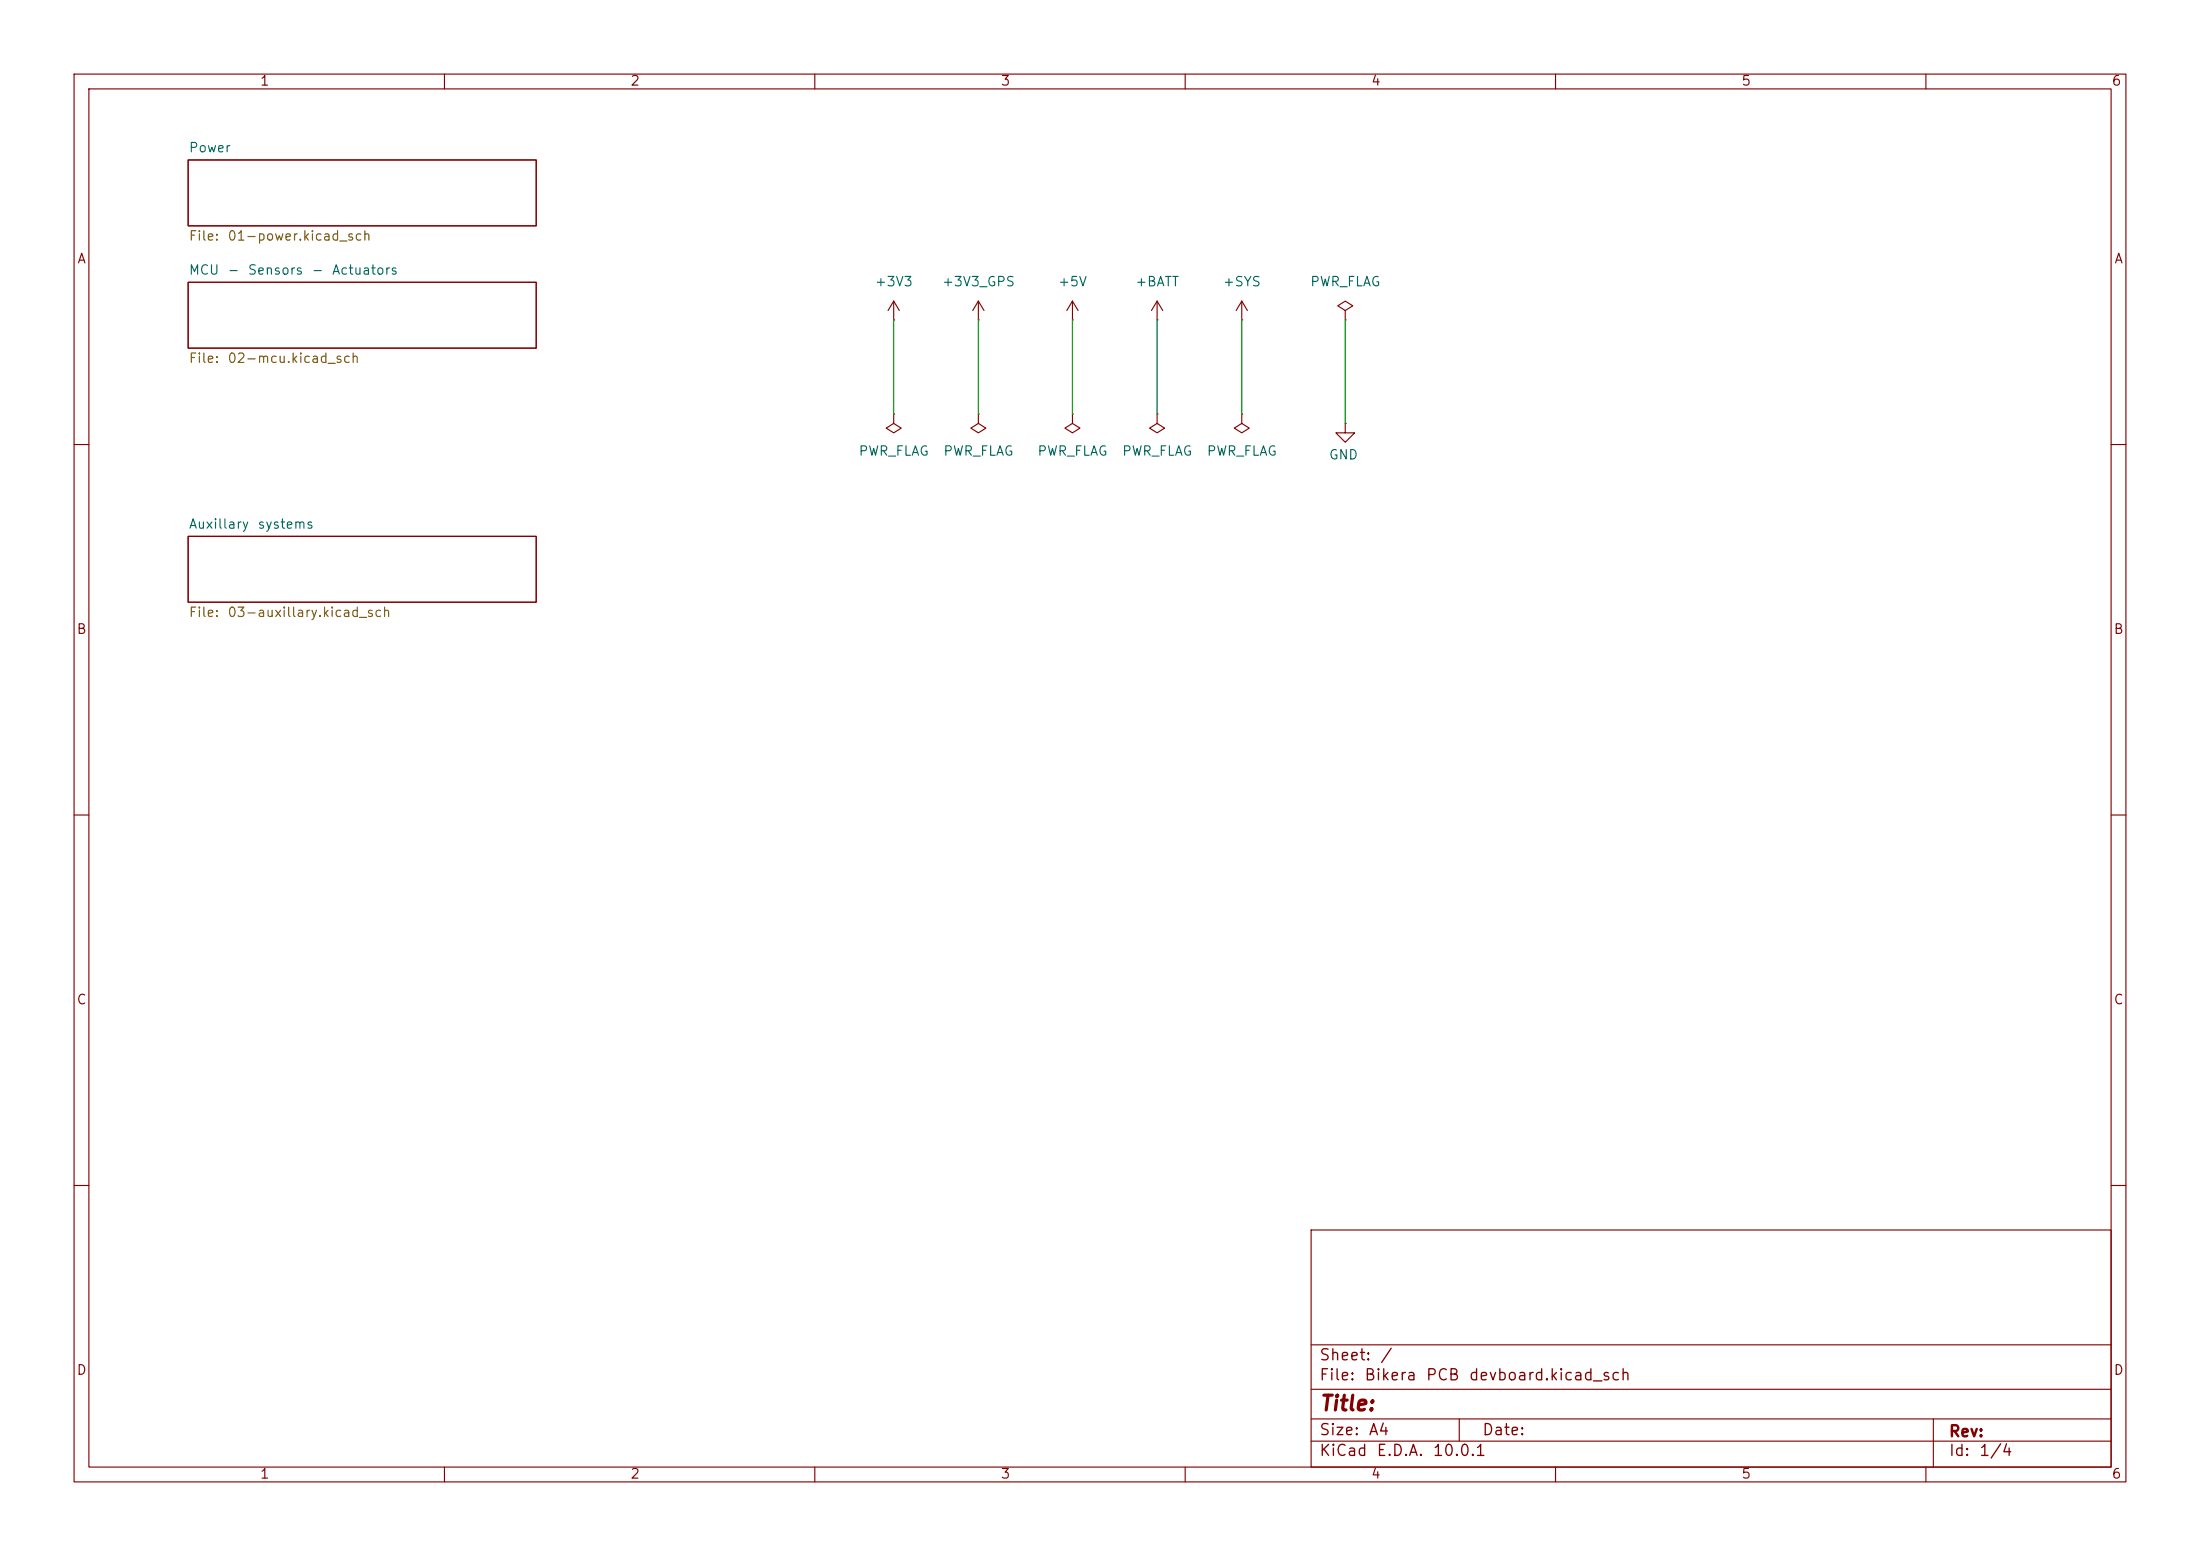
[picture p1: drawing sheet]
(kicad_sch
 (version 20260306)
 (generator "eeschema")
 (generator_version "10.0")
 (paper "A4")
 (lib_symbols
  (symbol "power:+3.3VP"
   (power global)
   (pin_numbers (hide yes))
   (pin_names
    (offset 0) (hide yes)) (exclude_from_sim no) (in_bom yes) (on_board yes)
   (in_pos_files yes)
   (duplicate_pin_numbers_are_jumpers no)
   (property "Reference" "#PWR" (at 3.81 -1.27 0) (show_name no) (do_not_autoplace no) (hide yes) (effects (font (size 1.27 1.27))))
   (property "Value" "+3.3VP" (at 0 3.556 0) (show_name no) (do_not_autoplace no) (effects (font (size 1.27 1.27))))
   (property "Footprint" "" (at 0 0 0) (show_name no) (do_not_autoplace no) (hide yes) (effects (font (size 1.27 1.27))))
   (property "Datasheet" "" (at 0 0 0) (show_name no) (do_not_autoplace no) (hide yes) (effects (font (size 1.27 1.27))))
   (property "Description" "Power symbol creates a global label with name \"+3.3VP\"" (at 0 0 0) (show_name no) (do_not_autoplace no) (hide yes) (effects (font (size 1.27 1.27))))
   (symbol "+3.3VP_0_0"
    (pin power_in line (at 0 0 90) (length 0) (name "" (effects (font (size 1.27 1.27)))) (number "1" (effects (font (size 1.27 1.27))))))
   (symbol "+3.3VP_0_1"
    (polyline (pts (xy -0.762 1.27) (xy 0 2.54)) (stroke (width 0) (type default)) (fill (type none)))
    (polyline (pts (xy 0 2.54) (xy 0.762 1.27)) (stroke (width 0) (type default)) (fill (type none)))
    (polyline (pts (xy 0 0) (xy 0 2.54)) (stroke (width 0) (type default)) (fill (type none))))
   (embedded_fonts no))
  (symbol "power:+3V3"
   (power global)
   (pin_numbers (hide yes))
   (pin_names
    (offset 0) (hide yes)) (exclude_from_sim no) (in_bom yes) (on_board yes)
   (in_pos_files yes)
   (duplicate_pin_numbers_are_jumpers no)
   (property "Reference" "#PWR" (at 0 -3.81 0) (show_name no) (do_not_autoplace no) (hide yes) (effects (font (size 1.27 1.27))))
   (property "Value" "+3V3" (at 0 3.556 0) (show_name no) (do_not_autoplace no) (effects (font (size 1.27 1.27))))
   (property "Footprint" "" (at 0 0 0) (show_name no) (do_not_autoplace no) (hide yes) (effects (font (size 1.27 1.27))))
   (property "Datasheet" "" (at 0 0 0) (show_name no) (do_not_autoplace no) (hide yes) (effects (font (size 1.27 1.27))))
   (property "Description" "Power symbol creates a global label with name \"+3V3\"" (at 0 0 0) (show_name no) (do_not_autoplace no) (hide yes) (effects (font (size 1.27 1.27))))
   (symbol "+3V3_0_1"
    (polyline (pts (xy -0.762 1.27) (xy 0 2.54)) (stroke (width 0) (type default)) (fill (type none)))
    (polyline (pts (xy 0 2.54) (xy 0.762 1.27)) (stroke (width 0) (type default)) (fill (type none)))
    (polyline (pts (xy 0 0) (xy 0 2.54)) (stroke (width 0) (type default)) (fill (type none))))
   (symbol "+3V3_1_1"
    (pin power_in line (at 0 0 90) (length 0) (name "" (effects (font (size 1.27 1.27)))) (number "1" (effects (font (size 1.27 1.27))))))
   (embedded_fonts no))
  (symbol "power:+5V"
   (power global)
   (pin_numbers (hide yes))
   (pin_names
    (offset 0) (hide yes)) (exclude_from_sim no) (in_bom yes) (on_board yes)
   (in_pos_files yes)
   (duplicate_pin_numbers_are_jumpers no)
   (property "Reference" "#PWR" (at 0 -3.81 0) (show_name no) (do_not_autoplace no) (hide yes) (effects (font (size 1.27 1.27))))
   (property "Value" "+5V" (at 0 3.556 0) (show_name no) (do_not_autoplace no) (effects (font (size 1.27 1.27))))
   (property "Footprint" "" (at 0 0 0) (show_name no) (do_not_autoplace no) (hide yes) (effects (font (size 1.27 1.27))))
   (property "Datasheet" "" (at 0 0 0) (show_name no) (do_not_autoplace no) (hide yes) (effects (font (size 1.27 1.27))))
   (property "Description" "Power symbol creates a global label with name \"+5V\"" (at 0 0 0) (show_name no) (do_not_autoplace no) (hide yes) (effects (font (size 1.27 1.27))))
   (symbol "+5V_0_1"
    (polyline (pts (xy -0.762 1.27) (xy 0 2.54)) (stroke (width 0) (type default)) (fill (type none)))
    (polyline (pts (xy 0 2.54) (xy 0.762 1.27)) (stroke (width 0) (type default)) (fill (type none)))
    (polyline (pts (xy 0 0) (xy 0 2.54)) (stroke (width 0) (type default)) (fill (type none))))
   (symbol "+5V_1_1"
    (pin power_in line (at 0 0 90) (length 0) (name "" (effects (font (size 1.27 1.27)))) (number "1" (effects (font (size 1.27 1.27))))))
   (embedded_fonts no))
  (symbol "power:+BATT"
   (power global)
   (pin_numbers (hide yes))
   (pin_names
    (offset 0) (hide yes)) (exclude_from_sim no) (in_bom yes) (on_board yes)
   (in_pos_files yes)
   (duplicate_pin_numbers_are_jumpers no)
   (property "Reference" "#PWR" (at 0 -3.81 0) (show_name no) (do_not_autoplace no) (hide yes) (effects (font (size 1.27 1.27))))
   (property "Value" "+BATT" (at 0 3.556 0) (show_name no) (do_not_autoplace no) (effects (font (size 1.27 1.27))))
   (property "Footprint" "" (at 0 0 0) (show_name no) (do_not_autoplace no) (hide yes) (effects (font (size 1.27 1.27))))
   (property "Datasheet" "" (at 0 0 0) (show_name no) (do_not_autoplace no) (hide yes) (effects (font (size 1.27 1.27))))
   (property "Description" "Power symbol creates a global label with name \"+BATT\"" (at 0 0 0) (show_name no) (do_not_autoplace no) (hide yes) (effects (font (size 1.27 1.27))))
   (symbol "+BATT_0_1"
    (polyline (pts (xy -0.762 1.27) (xy 0 2.54)) (stroke (width 0) (type default)) (fill (type none)))
    (polyline (pts (xy 0 2.54) (xy 0.762 1.27)) (stroke (width 0) (type default)) (fill (type none)))
    (polyline (pts (xy 0 0) (xy 0 2.54)) (stroke (width 0) (type default)) (fill (type none))))
   (symbol "+BATT_1_1"
    (pin power_in line (at 0 0 90) (length 0) (name "" (effects (font (size 1.27 1.27)))) (number "1" (effects (font (size 1.27 1.27))))))
   (embedded_fonts no))
  (symbol "power:GND"
   (power global)
   (pin_numbers (hide yes))
   (pin_names
    (offset 0) (hide yes)) (exclude_from_sim no) (in_bom yes) (on_board yes)
   (in_pos_files yes)
   (duplicate_pin_numbers_are_jumpers no)
   (property "Reference" "#PWR" (at 0 -6.35 0) (show_name no) (do_not_autoplace no) (hide yes) (effects (font (size 1.27 1.27))))
   (property "Value" "GND" (at 0 -3.81 0) (show_name no) (do_not_autoplace no) (effects (font (size 1.27 1.27))))
   (property "Footprint" "" (at 0 0 0) (show_name no) (do_not_autoplace no) (hide yes) (effects (font (size 1.27 1.27))))
   (property "Datasheet" "" (at 0 0 0) (show_name no) (do_not_autoplace no) (hide yes) (effects (font (size 1.27 1.27))))
   (property "Description" "Power symbol creates a global label with name \"GND\" , ground" (at 0 0 0) (show_name no) (do_not_autoplace no) (hide yes) (effects (font (size 1.27 1.27))))
   (symbol "GND_0_1"
    (polyline (pts (xy 0 0) (xy 0 -1.27) (xy 1.27 -1.27) (xy 0 -2.54) (xy -1.27 -1.27) (xy 0 -1.27)) (stroke (width 0) (type default)) (fill (type none))))
   (symbol "GND_1_1"
    (pin power_in line (at 0 0 270) (length 0) (name "" (effects (font (size 1.27 1.27)))) (number "1" (effects (font (size 1.27 1.27))))))
   (embedded_fonts no))
  (symbol "power:PWR_FLAG"
   (power global)
   (pin_numbers (hide yes))
   (pin_names
    (offset 0) (hide yes)) (exclude_from_sim no) (in_bom yes) (on_board yes)
   (in_pos_files yes)
   (duplicate_pin_numbers_are_jumpers no)
   (property "Reference" "#FLG" (at 0 1.905 0) (show_name no) (do_not_autoplace no) (hide yes) (effects (font (size 1.27 1.27))))
   (property "Value" "PWR_FLAG" (at 0 3.81 0) (show_name no) (do_not_autoplace no) (effects (font (size 1.27 1.27))))
   (property "Footprint" "" (at 0 0 0) (show_name no) (do_not_autoplace no) (hide yes) (effects (font (size 1.27 1.27))))
   (property "Datasheet" "" (at 0 0 0) (show_name no) (do_not_autoplace no) (hide yes) (effects (font (size 1.27 1.27))))
   (property "Description" "Special symbol for telling ERC where power comes from" (at 0 0 0) (show_name no) (do_not_autoplace no) (hide yes) (effects (font (size 1.27 1.27))))
   (symbol "PWR_FLAG_0_0"
    (pin power_out line (at 0 0 90) (length 0) (name "" (effects (font (size 1.27 1.27)))) (number "1" (effects (font (size 1.27 1.27))))))
   (symbol "PWR_FLAG_0_1"
    (polyline (pts (xy 0 0) (xy 0 1.27) (xy -1.016 1.905) (xy 0 2.54) (xy 1.016 1.905) (xy 0 1.27)) (stroke (width 0) (type default)) (fill (type none))))
   (embedded_fonts no))
  (symbol "power:VDDF"
   (power global)
   (pin_numbers (hide yes))
   (pin_names
    (offset 0) (hide yes)) (exclude_from_sim no) (in_bom yes) (on_board yes)
   (in_pos_files yes)
   (duplicate_pin_numbers_are_jumpers no)
   (property "Reference" "#PWR" (at 0 -3.81 0) (show_name no) (do_not_autoplace no) (hide yes) (effects (font (size 1.27 1.27))))
   (property "Value" "VDDF" (at 0 3.556 0) (show_name no) (do_not_autoplace no) (effects (font (size 1.27 1.27))))
   (property "Footprint" "" (at 0 0 0) (show_name no) (do_not_autoplace no) (hide yes) (effects (font (size 1.27 1.27))))
   (property "Datasheet" "" (at 0 0 0) (show_name no) (do_not_autoplace no) (hide yes) (effects (font (size 1.27 1.27))))
   (property "Description" "Power symbol creates a global label with name \"VDDF\"" (at 0 0 0) (show_name no) (do_not_autoplace no) (hide yes) (effects (font (size 1.27 1.27))))
   (symbol "VDDF_0_1"
    (polyline (pts (xy -0.762 1.27) (xy 0 2.54)) (stroke (width 0) (type default)) (fill (type none)))
    (polyline (pts (xy 0 2.54) (xy 0.762 1.27)) (stroke (width 0) (type default)) (fill (type none)))
    (polyline (pts (xy 0 0) (xy 0 2.54)) (stroke (width 0) (type default)) (fill (type none))))
   (symbol "VDDF_1_1"
    (pin power_in line (at 0 0 90) (length 0) (name "" (effects (font (size 1.27 1.27)))) (number "1" (effects (font (size 1.27 1.27))))))
   (embedded_fonts no)))
 (wire
  (pts (xy 120.65 43.18) (xy 120.65 55.88))
  (stroke (width 0) (type default)))
 (wire
  (pts (xy 167.64 43.18) (xy 167.64 55.88))
  (stroke (width 0) (type default)))
 (wire
  (pts (xy 156.21 43.18) (xy 156.21 55.88))
  (stroke (width 0) (type default)))
 (wire
  (pts (xy 132.08 43.18) (xy 132.08 55.88))
  (stroke (width 0) (type default)))
 (wire
  (pts (xy 181.61 43.18) (xy 181.61 57.15))
  (stroke (width 0) (type default)))
 (wire
  (pts (xy 144.78 43.18) (xy 144.78 55.88))
  (stroke (width 0) (type default)))
 (symbol
  (lib_id "power:+5V")
  (at 144.78 43.18 0)
  (unit 1)
  (body_style 1)
  (exclude_from_sim no)
  (in_bom yes)
  (on_board yes)
  (in_pos_files yes)
  (dnp no)
  (fields_autoplaced yes)
  (property "Reference" "#PWR03" (at 144.78 46.99 0) (hide yes) (show_name no) (do_not_autoplace no) (effects (font (size 1.27 1.27))))
  (property "Value" "+5V" (at 144.78 38.1 0) (show_name no) (do_not_autoplace no) (effects (font (size 1.27 1.27))))
  (property "Footprint" "" (at 144.78 43.18 0) (hide yes) (show_name no) (do_not_autoplace no) (effects (font (size 1.27 1.27))))
  (property "Datasheet" "" (at 144.78 43.18 0) (hide yes) (show_name no) (do_not_autoplace no) (effects (font (size 1.27 1.27))))
  (property "Description" "Power symbol creates a global label with name \"+5V\"" (at 144.78 43.18 0) (hide yes) (show_name no) (do_not_autoplace no) (effects (font (size 1.27 1.27))))
  (pin "1"))
 (symbol
  (lib_id "power:PWR_FLAG")
  (at 120.65 55.88 180)
  (unit 1)
  (body_style 1)
  (exclude_from_sim no)
  (in_bom yes)
  (on_board yes)
  (in_pos_files yes)
  (dnp no)
  (fields_autoplaced yes)
  (property "Reference" "#FLG01" (at 120.65 57.785 0) (hide yes) (show_name no) (do_not_autoplace no) (effects (font (size 1.27 1.27))))
  (property "Value" "PWR_FLAG" (at 120.65 60.96 0) (show_name no) (do_not_autoplace no) (effects (font (size 1.27 1.27))))
  (property "Footprint" "" (at 120.65 55.88 0) (hide yes) (show_name no) (do_not_autoplace no) (effects (font (size 1.27 1.27))))
  (property "Datasheet" "" (at 120.65 55.88 0) (hide yes) (show_name no) (do_not_autoplace no) (effects (font (size 1.27 1.27))))
  (property "Description" "Special symbol for telling ERC where power comes from" (at 120.65 55.88 0) (hide yes) (show_name no) (do_not_autoplace no) (effects (font (size 1.27 1.27))))
  (pin "1"))
 (symbol
  (lib_id "power:PWR_FLAG")
  (at 181.61 43.18 0)
  (unit 1)
  (body_style 1)
  (exclude_from_sim no)
  (in_bom yes)
  (on_board yes)
  (in_pos_files yes)
  (dnp no)
  (fields_autoplaced yes)
  (property "Reference" "#FLG06" (at 181.61 41.275 0) (hide yes) (show_name no) (do_not_autoplace no) (effects (font (size 1.27 1.27))))
  (property "Value" "PWR_FLAG" (at 181.61 38.1 0) (show_name no) (do_not_autoplace no) (effects (font (size 1.27 1.27))))
  (property "Footprint" "" (at 181.61 43.18 0) (hide yes) (show_name no) (do_not_autoplace no) (effects (font (size 1.27 1.27))))
  (property "Datasheet" "" (at 181.61 43.18 0) (hide yes) (show_name no) (do_not_autoplace no) (effects (font (size 1.27 1.27))))
  (property "Description" "Special symbol for telling ERC where power comes from" (at 181.61 43.18 0) (hide yes) (show_name no) (do_not_autoplace no) (effects (font (size 1.27 1.27))))
  (pin "1"))
 (symbol
  (lib_id "power:PWR_FLAG")
  (at 156.21 55.88 180)
  (unit 1)
  (body_style 1)
  (exclude_from_sim no)
  (in_bom yes)
  (on_board yes)
  (in_pos_files yes)
  (dnp no)
  (fields_autoplaced yes)
  (property "Reference" "#FLG04" (at 156.21 57.785 0) (hide yes) (show_name no) (do_not_autoplace no) (effects (font (size 1.27 1.27))))
  (property "Value" "PWR_FLAG" (at 156.21 60.96 0) (show_name no) (do_not_autoplace no) (effects (font (size 1.27 1.27))))
  (property "Footprint" "" (at 156.21 55.88 0) (hide yes) (show_name no) (do_not_autoplace no) (effects (font (size 1.27 1.27))))
  (property "Datasheet" "" (at 156.21 55.88 0) (hide yes) (show_name no) (do_not_autoplace no) (effects (font (size 1.27 1.27))))
  (property "Description" "Special symbol for telling ERC where power comes from" (at 156.21 55.88 0) (hide yes) (show_name no) (do_not_autoplace no) (effects (font (size 1.27 1.27))))
  (pin "1"))
 (symbol
  (lib_id "power:PWR_FLAG")
  (at 144.78 55.88 180)
  (unit 1)
  (body_style 1)
  (exclude_from_sim no)
  (in_bom yes)
  (on_board yes)
  (in_pos_files yes)
  (dnp no)
  (fields_autoplaced yes)
  (property "Reference" "#FLG03" (at 144.78 57.785 0) (hide yes) (show_name no) (do_not_autoplace no) (effects (font (size 1.27 1.27))))
  (property "Value" "PWR_FLAG" (at 144.78 60.96 0) (show_name no) (do_not_autoplace no) (effects (font (size 1.27 1.27))))
  (property "Footprint" "" (at 144.78 55.88 0) (hide yes) (show_name no) (do_not_autoplace no) (effects (font (size 1.27 1.27))))
  (property "Datasheet" "" (at 144.78 55.88 0) (hide yes) (show_name no) (do_not_autoplace no) (effects (font (size 1.27 1.27))))
  (property "Description" "Special symbol for telling ERC where power comes from" (at 144.78 55.88 0) (hide yes) (show_name no) (do_not_autoplace no) (effects (font (size 1.27 1.27))))
  (pin "1"))
 (symbol
  (lib_id "power:+3V3")
  (at 120.65 43.18 0)
  (unit 1)
  (body_style 1)
  (exclude_from_sim no)
  (in_bom yes)
  (on_board yes)
  (in_pos_files yes)
  (dnp no)
  (fields_autoplaced yes)
  (property "Reference" "#PWR01" (at 120.65 46.99 0) (hide yes) (show_name no) (do_not_autoplace no) (effects (font (size 1.27 1.27))))
  (property "Value" "+3V3" (at 120.65 38.1 0) (show_name no) (do_not_autoplace no) (effects (font (size 1.27 1.27))))
  (property "Footprint" "" (at 120.65 43.18 0) (hide yes) (show_name no) (do_not_autoplace no) (effects (font (size 1.27 1.27))))
  (property "Datasheet" "" (at 120.65 43.18 0) (hide yes) (show_name no) (do_not_autoplace no) (effects (font (size 1.27 1.27))))
  (property "Description" "Power symbol creates a global label with name \"+3V3\"" (at 120.65 43.18 0) (hide yes) (show_name no) (do_not_autoplace no) (effects (font (size 1.27 1.27))))
  (pin "1"))
 (symbol
  (lib_id "power:+3.3VP")
  (at 132.08 43.18 0)
  (unit 1)
  (body_style 1)
  (exclude_from_sim no)
  (in_bom yes)
  (on_board yes)
  (in_pos_files yes)
  (dnp no)
  (fields_autoplaced yes)
  (property "Reference" "#PWR02" (at 135.89 44.45 0) (hide yes) (show_name no) (do_not_autoplace no) (effects (font (size 1.27 1.27))))
  (property "Value" "+3V3_GPS" (at 132.08 38.1 0) (show_name no) (do_not_autoplace no) (effects (font (size 1.27 1.27))))
  (property "Footprint" "" (at 132.08 43.18 0) (hide yes) (show_name no) (do_not_autoplace no) (effects (font (size 1.27 1.27))))
  (property "Datasheet" "" (at 132.08 43.18 0) (hide yes) (show_name no) (do_not_autoplace no) (effects (font (size 1.27 1.27))))
  (property "Description" "Power symbol creates a global label with name \"+3.3VP\"" (at 132.08 43.18 0) (hide yes) (show_name no) (do_not_autoplace no) (effects (font (size 1.27 1.27))))
  (pin "1"))
 (symbol
  (lib_id "power:PWR_FLAG")
  (at 167.64 55.88 180)
  (unit 1)
  (body_style 1)
  (exclude_from_sim no)
  (in_bom yes)
  (on_board yes)
  (in_pos_files yes)
  (dnp no)
  (fields_autoplaced yes)
  (property "Reference" "#FLG05" (at 167.64 57.785 0) (hide yes) (show_name no) (do_not_autoplace no) (effects (font (size 1.27 1.27))))
  (property "Value" "PWR_FLAG" (at 167.64 60.96 0) (show_name no) (do_not_autoplace no) (effects (font (size 1.27 1.27))))
  (property "Footprint" "" (at 167.64 55.88 0) (hide yes) (show_name no) (do_not_autoplace no) (effects (font (size 1.27 1.27))))
  (property "Datasheet" "" (at 167.64 55.88 0) (hide yes) (show_name no) (do_not_autoplace no) (effects (font (size 1.27 1.27))))
  (property "Description" "Special symbol for telling ERC where power comes from" (at 167.64 55.88 0) (hide yes) (show_name no) (do_not_autoplace no) (effects (font (size 1.27 1.27))))
  (pin "1"))
 (symbol
  (lib_id "power:VDDF")
  (at 167.64 43.18 0)
  (unit 1)
  (body_style 1)
  (exclude_from_sim no)
  (in_bom yes)
  (on_board yes)
  (in_pos_files yes)
  (dnp no)
  (fields_autoplaced yes)
  (property "Reference" "#PWR05" (at 167.64 46.99 0) (hide yes) (show_name no) (do_not_autoplace no) (effects (font (size 1.27 1.27))))
  (property "Value" "+SYS" (at 167.64 38.1 0) (show_name no) (do_not_autoplace no) (effects (font (size 1.27 1.27))))
  (property "Footprint" "" (at 167.64 43.18 0) (hide yes) (show_name no) (do_not_autoplace no) (effects (font (size 1.27 1.27))))
  (property "Datasheet" "" (at 167.64 43.18 0) (hide yes) (show_name no) (do_not_autoplace no) (effects (font (size 1.27 1.27))))
  (property "Description" "Power symbol creates a global label with name \"VDDF\"" (at 167.64 43.18 0) (hide yes) (show_name no) (do_not_autoplace no) (effects (font (size 1.27 1.27))))
  (pin "1"))
 (symbol
  (lib_id "power:GND")
  (at 181.61 57.15 0)
  (unit 1)
  (body_style 1)
  (exclude_from_sim no)
  (in_bom yes)
  (on_board yes)
  (in_pos_files yes)
  (dnp no)
  (property "Reference" "#PWR013" (at 181.61 63.5 0) (hide yes) (show_name no) (do_not_autoplace no) (effects (font (size 1.27 1.27))))
  (property "Value" "GND" (at 181.356 61.468 0) (show_name no) (do_not_autoplace no) (effects (font (size 1.27 1.27))))
  (property "Footprint" "" (at 181.61 57.15 0) (hide yes) (show_name no) (do_not_autoplace no) (effects (font (size 1.27 1.27))))
  (property "Datasheet" "" (at 181.61 57.15 0) (hide yes) (show_name no) (do_not_autoplace no) (effects (font (size 1.27 1.27))))
  (property "Description" "Power symbol creates a global label with name \"GND\" , ground" (at 181.61 57.15 0) (hide yes) (show_name no) (do_not_autoplace no) (effects (font (size 1.27 1.27))))
  (pin "1"))
 (symbol
  (lib_id "power:+BATT")
  (at 156.21 43.18 0)
  (unit 1)
  (body_style 1)
  (exclude_from_sim no)
  (in_bom yes)
  (on_board yes)
  (in_pos_files yes)
  (dnp no)
  (fields_autoplaced yes)
  (property "Reference" "#PWR04" (at 156.21 46.99 0) (hide yes) (show_name no) (do_not_autoplace no) (effects (font (size 1.27 1.27))))
  (property "Value" "+BATT" (at 156.21 38.1 0) (show_name no) (do_not_autoplace no) (effects (font (size 1.27 1.27))))
  (property "Footprint" "" (at 156.21 43.18 0) (hide yes) (show_name no) (do_not_autoplace no) (effects (font (size 1.27 1.27))))
  (property "Datasheet" "" (at 156.21 43.18 0) (hide yes) (show_name no) (do_not_autoplace no) (effects (font (size 1.27 1.27))))
  (property "Description" "Power symbol creates a global label with name \"+BATT\"" (at 156.21 43.18 0) (hide yes) (show_name no) (do_not_autoplace no) (effects (font (size 1.27 1.27))))
  (pin "1"))
 (symbol
  (lib_id "power:PWR_FLAG")
  (at 132.08 55.88 180)
  (unit 1)
  (body_style 1)
  (exclude_from_sim no)
  (in_bom yes)
  (on_board yes)
  (in_pos_files yes)
  (dnp no)
  (fields_autoplaced yes)
  (property "Reference" "#FLG02" (at 132.08 57.785 0) (hide yes) (show_name no) (do_not_autoplace no) (effects (font (size 1.27 1.27))))
  (property "Value" "PWR_FLAG" (at 132.08 60.96 0) (show_name no) (do_not_autoplace no) (effects (font (size 1.27 1.27))))
  (property "Footprint" "" (at 132.08 55.88 0) (hide yes) (show_name no) (do_not_autoplace no) (effects (font (size 1.27 1.27))))
  (property "Datasheet" "" (at 132.08 55.88 0) (hide yes) (show_name no) (do_not_autoplace no) (effects (font (size 1.27 1.27))))
  (property "Description" "Special symbol for telling ERC where power comes from" (at 132.08 55.88 0) (hide yes) (show_name no) (do_not_autoplace no) (effects (font (size 1.27 1.27))))
  (pin "1"))
 (sheet
  (at 25.4 38.1)
  (size 46.99 8.89)
  (exclude_from_sim no)
  (in_bom yes)
  (on_board yes)
  (dnp no)
  (fields_autoplaced yes)
  (stroke (width 0.1524) (type solid))
  (fill (color 0 0 0 0))
  (property "Sheetname" "MCU - Sensors - Actuators" (at 25.4 37.3884 0) (show_name no) (do_not_autoplace no) (effects (font (size 1.27 1.27)) (justify left bottom)))
  (property "Sheetfile" "02-mcu.kicad_sch" (at 25.4 47.5746 0) (show_name no) (do_not_autoplace no) (effects (font (size 1.27 1.27)) (justify left top))))
 (sheet
  (at 25.4 72.39)
  (size 46.99 8.89)
  (exclude_from_sim no)
  (in_bom yes)
  (on_board yes)
  (dnp no)
  (fields_autoplaced yes)
  (stroke (width 0.1524) (type solid))
  (fill (color 0 0 0 0))
  (property "Sheetname" "Auxillary systems" (at 25.4 71.6784 0) (show_name no) (do_not_autoplace no) (effects (font (size 1.27 1.27)) (justify left bottom)))
  (property "Sheetfile" "03-auxillary.kicad_sch" (at 25.4 81.8646 0) (show_name no) (do_not_autoplace no) (effects (font (size 1.27 1.27)) (justify left top))))
 (sheet
  (at 25.4 21.59)
  (size 46.99 8.89)
  (exclude_from_sim no)
  (in_bom yes)
  (on_board yes)
  (dnp no)
  (fields_autoplaced yes)
  (stroke (width 0.1524) (type solid))
  (fill (color 0 0 0 0))
  (property "Sheetname" "Power" (at 25.4 20.8784 0) (show_name no) (do_not_autoplace no) (effects (font (size 1.27 1.27)) (justify left bottom)))
  (property "Sheetfile" "01-power.kicad_sch" (at 25.4 31.0646 0) (show_name no) (do_not_autoplace no) (effects (font (size 1.27 1.27)) (justify left top))))
 (sheet_instances
  (path ""
   (page "1")))
 (embedded_fonts no))
